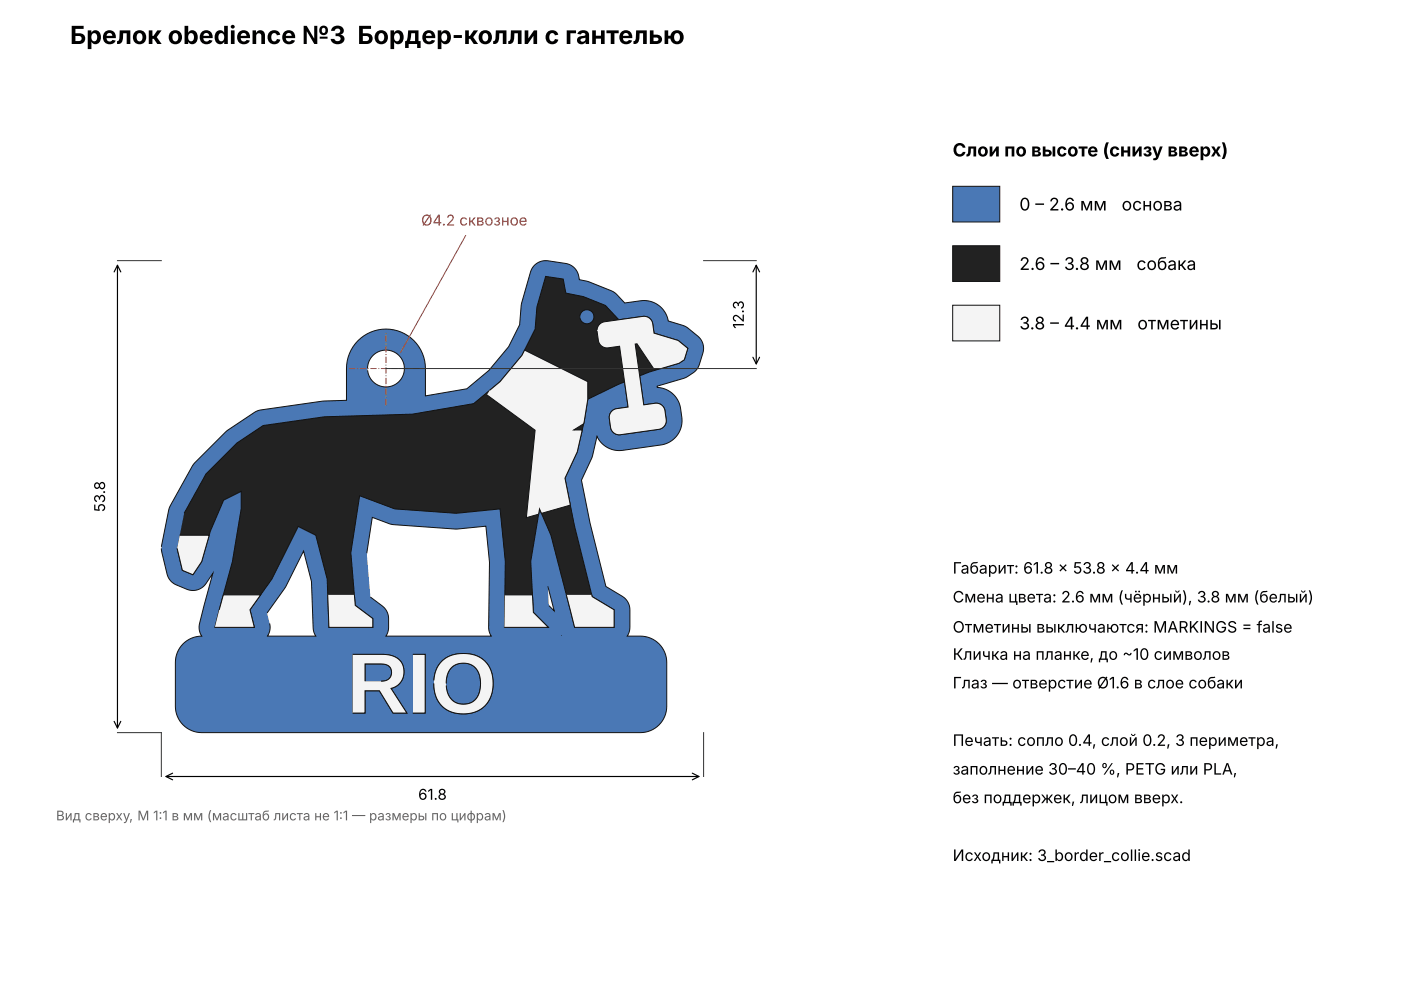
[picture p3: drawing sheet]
<svg xmlns="http://www.w3.org/2000/svg" width="297mm" height="210mm" viewBox="0 0 297 210" stroke-linecap="round" stroke-linejoin="round" font-family="sans-serif">
<path d="M41.3 98.1l-.5 .7-4.7 8.4-.4 .9-1.5 8.1 1.2 5.5a3.3 3.3 0 0 0 2 2.3l2.2 .9a3.3 3.3 0 0 0 4.1-1.2l1.4-2.2-2.8 10.7a3.3 3.3 0 0 0 .5 2.6 5.6 5.6 0 0 0-5.6 5.6v9.3a5.6 5.6 0 0 0 5.5 5.6h93a5.6 5.6 0 0 0 5.6-5.6v-9.3a5.6 5.6 0 0 0-5.6-5.6h-2.8l.6-1.5v-4a3.3 3.3 0 0 0-1.6-2.9l-3.5-2.1-3.4-13.4-1.8-9.1a24.3 24.3 0 0 0 3.3-9.3 5.2 5.2 0 0 0 5.5 3l8.1-1.2a5.2 5.2 0 0 0 4.4-5.9l-.3-1.8a5.2 5.2 0 0 0-4.9-4.5v-.2l5.9-1.8 1.9-1.3 1-1.3 .9-2.7a3.3 3.3 0 0 0-1.1-3.6l-2.6-2-3.7-1.2a5.2 5.2 0 0 0-5.8-4.2l-3.4 .4-2.4-2.4-5.1-2-2.1-.5a3.5 3.5 0 0 0-2.9-3.5l-3.8-.5a3.3 3.3 0 0 0-3.7 2.4l-1.9 6.8-.4 4.3-2.3 4.7-4.2 5-4.7 3.9-8.7 1.5v-5.8a8.4 8.4 0 0 0-8.4-8.4 8.4 8.4 0 0 0-8.4 8.4v6.8l-5.1 .1-13 1.9-.9 .3-6.3 4.1zM64.3 116.8l1.7 6.4 .4 9.9 .1 1 .4 .7h-10.2a3.3 3.3 0 0 0 .5-2.6l-.6-2.3 3.9-5.5zM78.9 109.7l3.6 1.3 .9 .2 13.4 .9 6.2-.6 .7 7.7-.1 14.1 .5 1.5h-22.3l.5-1.2 .1-2.5a3.3 3.3 0 0 0-1.4-2.7l-2.5-1.8-.8-9.3zM77.9 78.1a3.9 3.9 0 0 1 7.8 0 3.9 3.9 0 0 1-7.8 0zM116.1 124.3l1.4 5.2-1.2-1.1z" fill="#4a78b5" stroke="#111" stroke-width=".21"/>
<path d="M50.2 93.9l-6.5 6.5-4.7 8.4-1.5 7.4 1.2 4.7 2.2 .9 1.8-2.8 1.9-6.5 2.8-6.5 3.7-1.8v3.7l-1.8 11.1-3.8 14h8.4l-.9-3.7 4.6-6.6 5.6-11.1 3.7 1.9 2.4 9.2 .4 10.3h9.3v-1.9l-3.7-2.8-.9-11.1 1.8-12.1 7.5 2.8 13 .9 9.3-.9 1.1 11.1-.2 14h9.3l-3.2-3.2-.5-10.8 1.8-11.1 2.5 5.6 5 19.5h8.4v-3.7l-4.7-2.8-3.7-14.9-2.1-10.2 2.6-5.6 1.5-6.5 .8-4.7 7.8-3.7 .7 5.4-2.4 .3a1.86 1.86 0 0 0-1.6 2.1l.3 1.9a1.86 1.86 0 0 0 2.1 1.5l8.1-1.1a1.86 1.86 0 0 0 1.6-2.1l-.3-1.8a1.86 1.86 0 0 0-2.1-1.6l-2.4 .3-.8-6.1 2-.8 6.3-1.9 1.1-.7 .8-2.5-2.1-1.6-5.1-1.6-.3-2a1.86 1.86 0 0 0-2.1-1.5l-5.1 .6-2.8-3-4.7-1.8-3.7-.8-.5-3-3.8-.5-1.8 6.5-.4 4.6-2.8 5.6-4.6 5.6-5.6 4.7-13 2.2-18.6 .5-13 1.9zM122.9 67.1a1.5 1.5 0 0 1 3 0 1.5 1.5 0 0 1-3 0zM74.8 138.7v12.4h2.6v-4.7h3l2.9 4.7h2.9l-3.3-5.2a3.6 3.6 0 0 0 2.7-4 3.6 3.6 0 0 0-3.7-3.1zM77.4 140.7h3.3a1.88 1.88 0 0 1 2.3 1.8 1.88 1.88 0 0 1-2.2 1.9h-3.4zM87.5 138.7v12.4h2.6v-12.4zM93.6 140.2a7.4 7.4 0 0 0 .4 9.8 6.6 6.6 0 0 0 9.9-2.1 7.6 7.6 0 0 0-1.1-7.7 7.2 7.2 0 0 0-9.2 0zM95.7 141.5a3.6 3.6 0 0 1 4.1-.6 3.6 3.6 0 0 1 2 3.5 4.2 4.2 0 0 1-2.2 4.6 3.7 3.7 0 0 1-5-3.7 4.9 4.9 0 0 1 1.1-3.8z" fill="#222" stroke="#111" stroke-width=".21"/>
<path d="M38.1 113.5l-.6 2.7 1.2 4.7 2.2 .9 1.8-2.8 1.6-5.5zM47.3 126.1l-1.8 6.9h8.4l-.9-3.7 2.2-3.2zM69.5 126.1l.2 6.9h9.3v-1.9l-3.7-2.8-.2-2.2zM74.8 138.7v12.4h2.6v-4.7h3l2.9 4.7h2.9l-3.3-5.2a3.6 3.6 0 0 0 2.7-4 3.6 3.6 0 0 0-3.7-3.1zM77.4 140.7h3.3a1.88 1.88 0 0 1 2.3 1.8 1.88 1.88 0 0 1-2.2 1.9h-3.4zM87.5 138.7v12.4h2.6v-12.4zM93.6 140.2a7.4 7.4 0 0 0 .4 9.8 6.6 6.6 0 0 0 9.9-2.1 7.6 7.6 0 0 0-1.1-7.7 7.2 7.2 0 0 0-9.2 0zM95.7 141.5a3.6 3.6 0 0 1 4.1-.6 3.6 3.6 0 0 1 2 3.5 4.2 4.2 0 0 1-2.2 4.6 3.7 3.7 0 0 1-5-3.7 4.9 4.9 0 0 1 1.1-3.8zM111.2 74.2l-.6 1.1-4.6 5.6-2.2 1.8-.6 1 10.2 7.5-1.8 18.5 2.6-.7 .1-1.1 .5 .9 6.1-1.7-1.2-5.7 2.6-5.6 1.1-4.7h-1.8l2.1-1.3 .9-5.2v-3.7zM107 126.1l-.1 6.9h9.3l-3.2-3.2-.1-3.7zM120 126.1l1.8 6.9h8.4v-3.7l-4.7-2.8-.1-.4zM127 68.8l-.4 .6-.1 .5 .3 2.2a1.86 1.86 0 0 0 2.1 1.6l2.4-.3 1.8 12.9-2.4 .3a1.86 1.86 0 0 0-1.6 2.1l.3 1.9a1.86 1.86 0 0 0 2.1 1.5l8.1-1.1a1.86 1.86 0 0 0 1.6-2.1l-.3-1.8a1.86 1.86 0 0 0-2.1-1.6l-2.4 .3-1.8-12.9h.4l3.5 5.2h1.6l3.8-1.1 1.1-.7 .8-2.5-2.1-1.6-5.1-1.6-.3-2a1.86 1.86 0 0 0-2.1-1.5l-8.1 1.1-.5 .2z" fill="#f4f4f4" stroke="#111" stroke-width=".21"/>
<path d="M24.9 55.2h9.3M149.1 55.2h11.2M81.8 78.1h78.5M24.9 155.3h9.3v9.3M149.1 155.3v9.3" fill="none" stroke="#333" stroke-width=".21"/>
<path d="M74 78.1h15.6M81.8 85.9v-15.6" fill="none" stroke="#c0392b" stroke-width=".21" stroke-dasharray="1.4 .3 .2 .3" stroke-linecap="butt"/>
<path d="M24.2 57.6l.7-1.4 .7 1.4M24.9 56.2v98.1M159.6 57.6l.7-1.4 .7 1.4M160.3 56.2v20.9M159.6 75.7l.7 1.4 .7-1.4M24.2 152.9l.7 1.4 .7-1.4M35.2 164.6h112.9M36.6 163.9l-1.4 .7 1.4 .7M146.7 163.9l1.4 .7-1.4 .7" fill="none" stroke="#000" stroke-width=".25"/>
<path d="M98.7 49.9l-13.8 24.9" fill="none" stroke="#c0392b" stroke-width=".21"/>
<path d="M201.9 39.5h10v7.6h-10z" fill="#4a78b5" stroke="#111" stroke-width=".21"/>
<path d="M201.9 52.1h10v7.6h-10z" fill="#222" stroke="#111" stroke-width=".21"/>
<path d="M201.9 64.7h10v7.6h-10z" fill="#f4f4f4" stroke="#111" stroke-width=".21"/>
<text font-size="5.3" x="14.8" y="9.3">Брелок obedience №3 Бордер-колли с гантелью</text>
<text font-size="3.9" x="201.9" y="33.2">Слои по высоте (снизу вверх)</text>
<g font-size="3.7">
<text x="216" y="44.6">0 – 2.6 мм</text>
<text x="237.7" y="44.6">основа</text>
<text x="216" y="57.2">2.6 – 3.8 мм</text>
<text x="240.9" y="57.2">собака</text>
<text x="216" y="69.8">3.8 – 4.4 мм</text>
<text x="241.1" y="69.8">отметины</text>
</g>
<g font-size="3.4">
<text x="201.9" y="121.6">Габарит: 61.8 × 53.8 × 4.4 мм</text>
<text x="201.9" y="127.7">Смена цвета: 2.6 мм (чёрный), 3.8 мм (белый)</text>
<text x="201.9" y="134.1">Отметины выключаются: MARKINGS = false</text>
<text x="201.9" y="139.9">Кличка на планке, до ~10 символов</text>
<text x="201.9" y="145.9">Глаз — отверстие Ø1.6 в слое собаки</text>
<text x="201.9" y="158.1">Печать: сопло 0.4, слой 0.2, 3 периметра,</text>
<text x="201.9" y="164.2">заполнение 30–40 %, PETG или PLA,</text>
<text x="201.9" y="170.2">без поддержек, лицом вверх.</text>
<text x="201.9" y="182.5">Исходник: 3_border_collie.scad</text>
</g>
<text font-size="3.2" fill="#c0392b" x="89.2" y="47.8">Ø4.2 сквозное</text>
<g font-size="3.2">
<text x="157.7" y="69.7" transform="rotate(-90 157.7 69.7)">12.3</text>
<text x="22.3" y="108.6" transform="rotate(-90 22.3 108.6)">53.8</text>
<text x="88.6" y="169.5">61.8</text>
</g>
<text font-size="2.8" fill="#666" x="11.9" y="173.9">Вид сверху, М 1:1 в мм (масштаб листа не 1:1 — размеры по цифрам)</text>
</svg>
